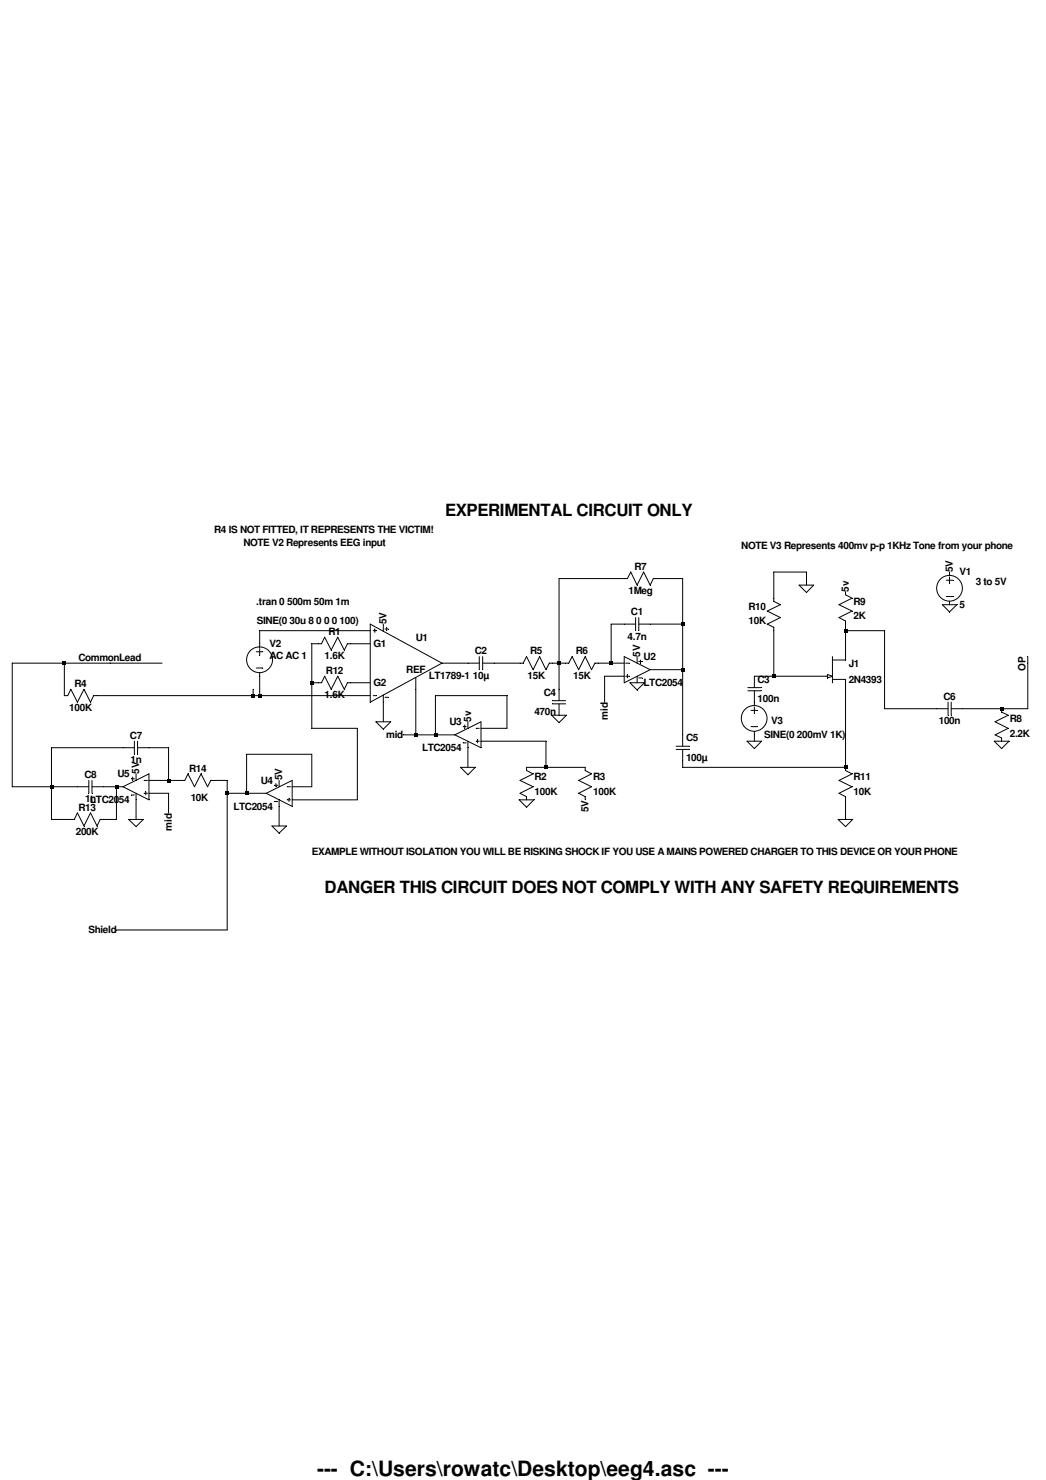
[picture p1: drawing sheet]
<svg xmlns="http://www.w3.org/2000/svg" width="210mm" height="297mm" viewBox="0 0 210 297" stroke-linecap="round" stroke-linejoin="round" font-family="sans-serif">
<g fill="none" stroke="#000" stroke-width=".2">
<path d="M160.4 117.4h2.9l-1.5 1.5zM161.8 117.4v-2.6h-6.5v5.9l1.3 .7-2.6 1.2 2.6 1.4-2.6 1.3 1.3 .6v9.8M169.7 118.7v.7l1.3 .7-2.6 1.3 2.6 1.2-2.6 1.4 1.3 .6v7.9h-2.7M189.9 116.5h1.3M189.9 119.7h1.3M190.5 114.8v.7M190.5 115.8v1.3M12.9 133.1v6.5h.7l.6-1.3 1.3 2.6 1.3-2.6 1.4 2.6 .6-1.3h55.5M32.5 133.1h-30v24.8h15.3M50.8 138.3v1.3M51.4 130.8h1.3M51.4 134.1h1.3"/>
<path d="M52.1 130.2v1.3M52.1 135v4.6M62.6 137h1.9l.7-1.3 1.3 2.6 1.3-2.6 1.3 2.6 .6-1.3h4.6M74.3 125.3l14.4 7.8-14.4 7.8zM74.3 126.6h-22.2v3.2M74.3 129.2h-4.6l-.6 1.3-1.3-2.6-1.3 2.6-1.3-2.6-.7 1.3h-1.9v17h9.1v14.3h-13.1M74.9 139.6h.6M74.9 126.6h.6M75.2 126.2v.7M76.9 125.3v1.4M76.9 139.5v5.4M77.3 126.2h.6"/>
<path d="M77.3 140h.6M77.6 125.9v.7M83.4 136v11.5M88.7 133.1h7.5M96.2 131.8v2.6M96.9 133.1h8.1l.7-1.3 1.3 2.6 1.3-2.6 1.3 2.6 .6-1.3h3.9l.7-1.3 1.3 2.6 1.3-2.6 1.3 2.6 .7-1.3h5.9M96.9 131.8v2.6M125.3 131.8l5.2 2.6-5.2 2.6zM125.3 135.7h-4v5.2M125.6 133.1h.6M125.6 135.7h.6M125.9 135.4v.7"/>
<path d="M126.4 137h2.9l-1.5 1.5zM127.6 125.3h-5v7.8M127.6 124v2.6M127.8 131.8v1.3M127.8 135.7v1.3M128.2 132.8h.7M128.2 136.1h.7M128.2 125.3h8.8M128.2 124v2.6M128.5 132.5v.6M130.5 134.4h6.5M150.1 138h2.6"/>
<path d="M150.1 138.6h2.6M151.4 138.6v3M166.1 135.7h-14.7v2.3M166.1 135.4l.9 .3-.9 .4zM167 136.4h2.7v18.2l1.3 .7-2.6 1.3 2.6 1.3-2.6 1.3 1.3 .7v4.6M167 131.8v5.2M169.7 126.6h7.8v15.6h12.7M189.1 121.4h2.9l-1.5 1.4zM190.5 120.7v.7M206.2 131.8v10.4h-15.3M17.8 156.6v2.6M18.5 157.9h6.2"/>
<path d="M18.5 156.6v2.6M24.7 157.9l5.2-2.6v5.2zM26.3 156.3h.7M26.3 159.6h.7M26.6 156v.6M27 150.1h-16.7v14.4h4.6l.6-1.3 1.3 2.6 1.4-2.6 1.3 2.6 .6-1.3h3.3v-6.6M27 148.8v2.6M27.3 155.3v1.3M27.3 159.2v5.3M27.6 150.1h6.2v6.5M27.6 148.8v2.6M28.9 156.6h.7"/>
<path d="M28.9 159.2h.7M29.3 158.9v.7M29.9 156.6h7.2l.6-1.3 1.3 2.6 1.3-2.6 1.4 2.6 .6-1.3h3.3v30h-22.2M29.9 159.2h3.9v4M45.6 159.2h7.8M53.4 159.2l5.2-2.6v5.2zM55 157.6h.7M55.4 157.3v.6M56 156.6v1.3M57.7 157.9h.6M58.6 157.9h4v-6.5h-13.1v7.8M75.4 144.9h3l-1.5 1.4z"/>
<path d="M80.9 147.5h10.4M91.3 147.5l5.2-2.6v5.2zM92.4 154h3l-1.5 1.5zM92.9 145.8h.7M92.9 149.1h.7M93.3 145.5v.7M93.9 144.9v1.3M93.9 148.8v5.2M95.5 146.2h.7M95.5 148.8h.7M95.8 148.5v.6M96.5 146.2h5.2v-6.6h-14.3v7.9"/>
<path d="M96.5 148.8h13.1v5.2M110.7 143.6h3l-1.5 1.4zM110.9 141.3h2.6M110.9 140.6h2.6M112.2 140.6v-24.5h13.7l.7-1.3 1.2 2.6 1.4-2.6 1.3 2.6 .6-1.3h5.9v33.7M112.2 141.3v2.3M135.7 149.8h2.6M135.7 150.4h2.6M137 150.4v3.6h32.7M149.9 148.8h2.9l-1.4 1.4zM150.7 142.6h1.3M150.7 145.8h1.3"/>
<path d="M151.4 141.9v1.3M151.4 146.8v2M190.2 140.9v2.7M190.9 140.9v2.7M199.5 148.8h3l-1.5 1.4zM201 142.2v.7l1.3 .7-2.6 1.3 2.6 1.3-2.6 1.3 1.3 .6v.7M25.8 164.5h2.9l-1.4 1.4zM54.6 165.8h2.9l-1.5 1.4zM55 160.9h.7M56 160.5v5.3M57.7 160.5h.6M58 160.2v.7"/>
<path d="M104.2 160.5h2.9l-1.4 1.5zM105.7 160.5v-.6l-1.3-.7 2.6-1.3-2.6-1.3 2.6-1.3-1.3-.7v-.6h11.7v.6l1.3 .7-2.6 1.3 2.6 1.3-2.6 1.3 1.3 .7v.6M168.2 164.5h2.9l-1.4 1.4z"/>
<circle cx="190.5" cy="118.1" r="2.58"/>
<circle cx="52.1" cy="132.4" r="2.6"/>
<circle cx="151.3" cy="144.2" r="2.58"/>
</g>
<g fill="#000">
<path d="M12.6 132.8h.7v.7h-.7zM50.5 139.3h.7v.7h-.7zM51.8 139.3h.7v.7h-.7zM62.2 136.7h.7v.7h-.7zM111.8 132.8h.8v.7h-.8zM122.3 132.8h.7v.7h-.7zM136.7 124.9h.7v.7h-.7zM136.7 134.1h.7v.7h-.7zM154.9 135.4h.8v.7h-.8zM169.3 126.2h.8v.8h-.8zM10 157.6h.7v.7h-.7zM23 157.6h.7v.7h-.7z"/>
<path d="M33.5 156.3h.7v.7h-.7zM45.3 158.9h.7v.7h-.7zM49.1 158.9h.8v.7h-.8zM83.1 147.2h.7v.7h-.7zM87 147.2h.8v.7h-.8zM109.2 153.7h.7v.7h-.7zM169.3 153.7h.8v.7h-.8zM200.7 141.9h.7v.7h-.7z"/>
</g>
<text font-size="4.2" x="63.6" y="296.3">--- C:\Users\rowatc\Desktop\eeg4.asc ---</text>
<g font-size="3.4">
<text x="89.3" y="103.5">EXPERIMENTAL CIRCUIT ONLY</text>
<text x="65.2" y="179.3">DANGER THIS CIRCUIT DOES NOT COMPLY WITH ANY SAFETY REQUIREMENTS</text>
</g>
<g font-size="2">
<text x="43" y="107">R4 IS NOT FITTED, IT REPRESENTS THE VICTIM!</text>
<text x="48.9" y="109.6">NOTE V2 Represents EEG input</text>
<text x="148.8" y="110.3">NOTE V3 Represents 400mv p-p 1KHz Tone from your phone</text>
<text x="126.1" y="119.2">1Meg</text>
<text x="127.3" y="114.3">R7</text>
<text x="170.3" y="118.7" transform="rotate(-90 170.3 118.7)">5v</text>
<text x="191.2" y="114.8" transform="rotate(-90 191.2 114.8)">5V</text>
<text x="192.5" y="115.5">V1</text>
<text x="195.8" y="117.5">3 to 5V</text>
<text x="51.4" y="121.4">.tran 0 500m 50m 1m</text>
<text x="51.5" y="125.2">SINE(0 30u 8 0 0 0 100)</text>
<text x="77.6" y="125.3" transform="rotate(-90 77.6 125.3)">5V</text>
<text x="126.6" y="123.5">C1</text>
<text x="150.2" y="122.3">R10</text>
<text x="150.2" y="125.3">10K</text>
<text x="171.3" y="121.4">R9</text>
<text x="171.3" y="124.3">2K</text>
<text x="192.5" y="122">5</text>
<text x="54.1" y="129.9">V2</text>
<text x="65.9" y="127.4">R1</text>
<text x="75" y="129.9">G1</text>
<text x="83.4" y="128.6">U1</text>
<text x="95.3" y="131.3">C2</text>
<text x="106.4" y="131.3">R5</text>
<text x="115.5" y="131.3">R6</text>
<text x="125.9" y="128.4">4.7n</text>
<text x="128.5" y="131.8" transform="rotate(-90 128.5 131.8)">5V</text>
<text x="14.9" y="137.9">R4</text>
<text x="15.7" y="132.6">CommonLead</text>
<text x="54.1" y="132.2">AC AC 1</text>
<text x="65.2" y="132.2">1.6K</text>
<text x="65.4" y="135.3">R12</text>
<text x="75" y="137.7">G2</text>
<text x="81.5" y="135.1">REF</text>
<text x="86.1" y="136.2">LT1789-1</text>
<text x="94.9" y="136.2">10µ</text>
<text x="105.9" y="136.2">15K</text>
<text x="115" y="136.2">15K</text>
<text x="129.2" y="132.5">U2</text>
<text x="129.2" y="137.7">LTC2054</text>
<text x="152" y="137">C3</text>
<text x="170.3" y="133.8">J1</text>
<text x="170.3" y="137">2N4393</text>
<text x="205.8" y="134.6" transform="rotate(-90 205.8 134.6)">OP</text>
<text x="13.9" y="142.7">100K</text>
<text x="65.2" y="140.1">1.6K</text>
<text x="107.2" y="143.6">470n</text>
<text x="109.1" y="139.7">C4</text>
<text x="152" y="141">100n</text>
<text x="189.3" y="140.5">C6</text>
<text x="26.1" y="148.3">C7</text>
<text x="77.5" y="148.2">mid</text>
<text x="90.2" y="145.5">U3</text>
<text x="94.5" y="144.9" transform="rotate(-90 94.5 144.9)">5v</text>
<text x="122" y="144.5" transform="rotate(-90 122 144.5)">mid</text>
<text x="137.7" y="148.8">C5</text>
<text x="153.3" y="148.2">SINE(0 200mV 1K)</text>
<text x="154.7" y="145.4">V3</text>
<text x="188.4" y="145.3">100n</text>
<text x="202.6" y="144.9">R8</text>
<text x="202.6" y="147.8">2.2K</text>
<text x="23.6" y="156">U5</text>
<text x="26.2" y="153.2">1n</text>
<text x="27.9" y="155.3" transform="rotate(-90 27.9 155.3)">5V</text>
<text x="38" y="154.9">R14</text>
<text x="84.7" y="150.7">LTC2054</text>
<text x="137.7" y="152.7">100µ</text>
<text x="16.9" y="156.2">C8</text>
<text x="17.1" y="161">1n</text>
<text x="18.1" y="161.2">LTC2054</text>
<text x="38.3" y="160.7">10K</text>
<text x="52.3" y="157.3">U4</text>
<text x="56.6" y="156.6" transform="rotate(-90 56.6 156.6)">5V</text>
<text x="107.3" y="156.6">R2</text>
<text x="107.3" y="159.6">100K</text>
<text x="119" y="156.6">R3</text>
<text x="119" y="159.6">100K</text>
<text x="171.3" y="156.6">R11</text>
<text x="171.3" y="159.6">10K</text>
<text x="15.2" y="167.6">200K</text>
<text x="15.7" y="162.7">R13</text>
<text x="34.5" y="166.7" transform="rotate(-90 34.5 166.7)">mid</text>
<text x="46.9" y="162.5">LTC2054</text>
<text x="118.1" y="163" transform="rotate(-90 118.1 163)">5V</text>
<text x="62.6" y="171.7">EXAMPLE WITHOUT ISOLATION YOU WILL BE RISKING SHOCK IF YOU USE A MAINS POWERED CHARGER TO THIS DEVICE OR YOUR PHONE</text>
<text x="17.7" y="187.3">Shield</text>
</g>
</svg>
